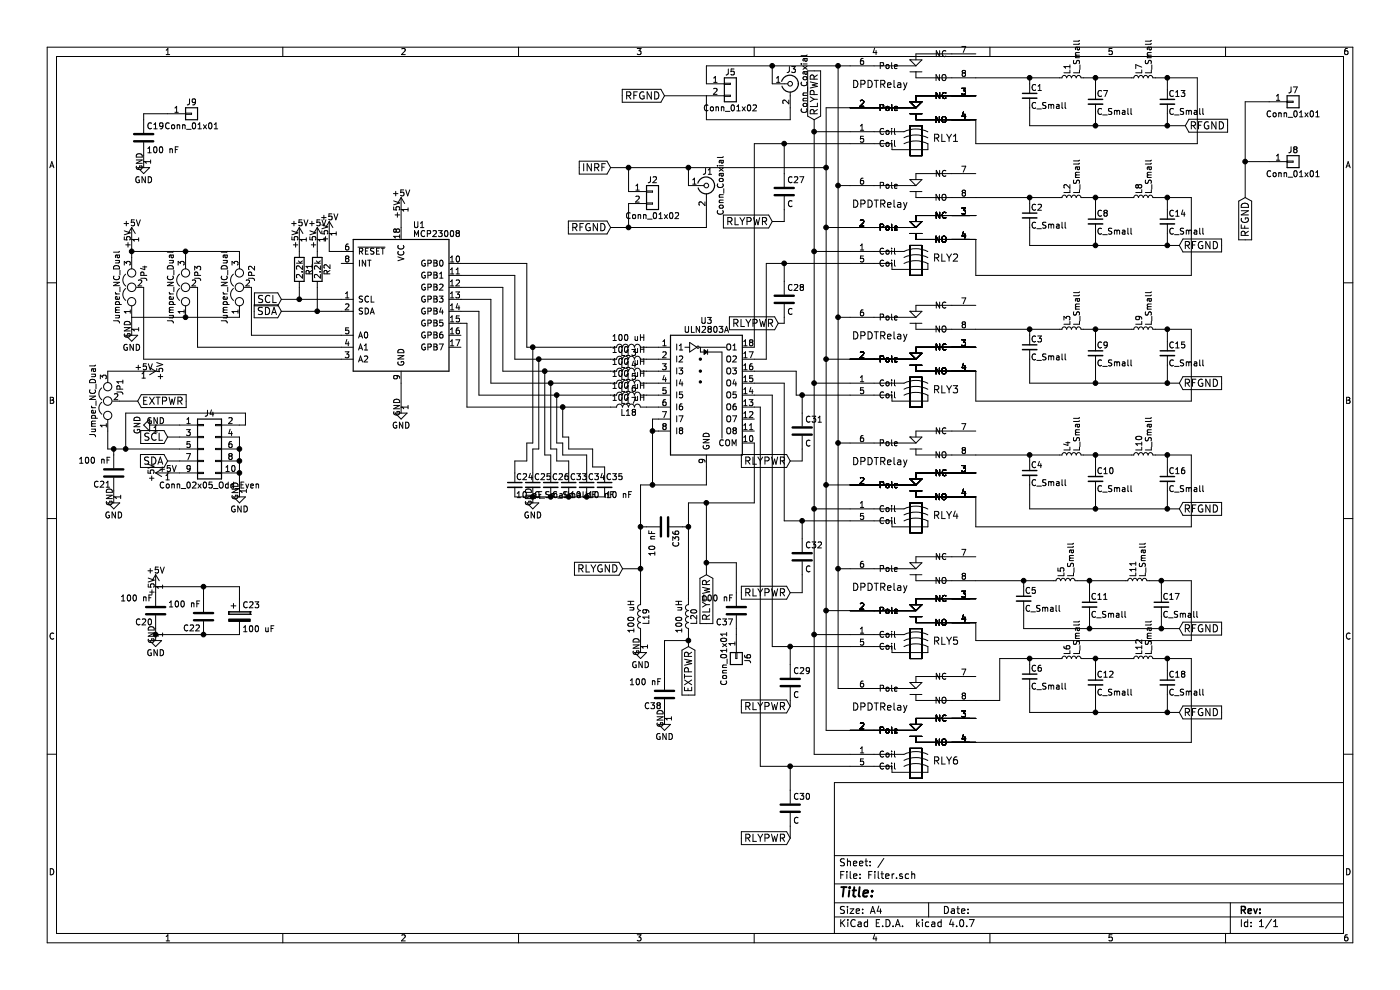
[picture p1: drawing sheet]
EESchema Schematic File Version 2
LIBS:power
LIBS:device
LIBS:switches
LIBS:relays
LIBS:motors
LIBS:transistors
LIBS:conn
LIBS:linear
LIBS:regul
LIBS:74xx
LIBS:cmos4000
LIBS:adc-dac
LIBS:memory
LIBS:xilinx
LIBS:microcontrollers
LIBS:dsp
LIBS:microchip
LIBS:analog_switches
LIBS:motorola
LIBS:texas
LIBS:intel
LIBS:audio
LIBS:interface
LIBS:digital-audio
LIBS:philips
LIBS:display
LIBS:cypress
LIBS:siliconi
LIBS:opto
LIBS:atmel
LIBS:contrib
LIBS:valves
LIBS:relay
LIBS:transformer_cnv
LIBS:Filter-cache
EELAYER 25 0
EELAYER END
$Descr A4 11693 8268
encoding utf-8
Sheet 1 1
Title ""
Date ""
Rev ""
Comp ""
Comment1 ""
Comment2 ""
Comment3 ""
Comment4 ""
$EndDescr
$Comp
L Conn_Coaxial J1
U 1 1
P 5900 1550
F 0 "J1" H 5910 1670 50  0000 C CNN
F 1 "Conn_Coaxial" V 6015 1550 50  0000 C CNN
F 2 "w_conn_rf:bnc_90_1-1337543-0" H 5900 1550 50  0001 C CNN
F 3 "" H 5900 1550 50  0001 C CNN
	1    5900 1550
	1    0    0    -1  
$EndComp
$Comp
L Conn_Coaxial J3
U 1 1
P 6600 700
F 0 "J3" H 6610 820 50  0000 C CNN
F 1 "Conn_Coaxial" V 6715 700 50  0000 C CNN
F 2 "w_conn_rf:bnc_90_1-1337543-0" H 6600 700 50  0001 C CNN
F 3 "" H 6600 700 50  0001 C CNN
	1    6600 700 
	1    0    0    -1  
$EndComp
$Comp
L Conn_01x02 J5
U 1 1
P 6100 700
F 0 "J5" H 6100 800 50  0000 C CNN
F 1 "Conn_01x02" H 6100 500 50  0000 C CNN
F 2 "Connectors_Terminal_Blocks:TerminalBlock_bornier-2_P5.08mm" H 6100 700 50  0001 C CNN
F 3 "" H 6100 700 50  0001 C CNN
	1    6100 700 
	1    0    0    -1  
$EndComp
$Comp
L Conn_01x02 J2
U 1 1
P 5450 1600
F 0 "J2" H 5450 1700 50  0000 C CNN
F 1 "Conn_01x02" H 5450 1400 50  0000 C CNN
F 2 "Connectors_Terminal_Blocks:TerminalBlock_bornier-2_P5.08mm" H 5450 1600 50  0001 C CNN
F 3 "" H 5450 1600 50  0001 C CNN
	1    5450 1600
	1    0    0    -1  
$EndComp
$Comp
L Conn_01x01 J7
U 1 1
P 10800 850
F 0 "J7" H 10800 950 50  0000 C CNN
F 1 "Conn_01x01" H 10800 750 50  0000 C CNN
F 2 "Connectors:1pin" H 10800 850 50  0001 C CNN
F 3 "" H 10800 850 50  0001 C CNN
	1    10800 850 
	1    0    0    -1  
$EndComp
$Comp
L Conn_01x01 J6
U 1 1
P 6150 5500
F 0 "J6" H 6150 5600 50  0000 C CNN
F 1 "Conn_01x01" H 6150 5400 50  0000 C CNN
F 2 "Connectors:1pin" H 6150 5500 50  0001 C CNN
F 3 "" H 6150 5500 50  0001 C CNN
	1    6150 5500
	0    1    1    0   
$EndComp
$Comp
L Conn_01x01 J8
U 1 1
P 10800 1350
F 0 "J8" H 10800 1450 50  0000 C CNN
F 1 "Conn_01x01" H 10800 1250 50  0000 C CNN
F 2 "Connectors:1pin" H 10800 1350 50  0001 C CNN
F 3 "" H 10800 1350 50  0001 C CNN
	1    10800 1350
	1    0    0    -1  
$EndComp
$Comp
L Conn_01x01 J9
U 1 1
P 1600 950
F 0 "J9" H 1600 1050 50  0000 C CNN
F 1 "Conn_01x01" H 1600 850 50  0000 C CNN
F 2 "Connectors:1pin" H 1600 950 50  0001 C CNN
F 3 "" H 1600 950 50  0001 C CNN
	1    1600 950 
	1    0    0    -1  
$EndComp
$Comp
L GND #PWR01
U 1 1
P 1200 1350
F 0 "#PWR01" H 1200 1100 50  0001 C CNN
F 1 "GND" H 1200 1200 50  0000 C CNN
F 2 "" H 1200 1350 50  0001 C CNN
F 3 "" H 1200 1350 50  0001 C CNN
	1    1200 1350
	1    0    0    -1  
$EndComp
$Comp
L C_Small C1
U 1 1
P 8600 800
F 0 "C1" H 8610 870 50  0000 L CNN
F 1 "C_Small" H 8610 720 50  0000 L CNN
F 2 "FilterD:C_Disc_SMD" H 8600 800 50  0001 C CNN
F 3 "" H 8600 800 50  0001 C CNN
	1    8600 800 
	1    0    0    -1  
$EndComp
$Comp
L L_Small L1
U 1 1
P 8950 650
F 0 "L1" H 8980 690 50  0000 L CNN
F 1 "L_Small" H 8980 610 50  0000 L CNN
F 2 "Inductors_THT:L_Toroid_Vertical_L13.0mm_W6.5mm_P5.60mm" H 8950 650 50  0001 C CNN
F 3 "" H 8950 650 50  0001 C CNN
	1    8950 650 
	0    -1   -1   0   
$EndComp
$Comp
L C_Small C7
U 1 1
P 9150 850
F 0 "C7" H 9160 920 50  0000 L CNN
F 1 "C_Small" H 9160 770 50  0000 L CNN
F 2 "FilterD:C_Disc_SMD" H 9150 850 50  0001 C CNN
F 3 "" H 9150 850 50  0001 C CNN
	1    9150 850 
	1    0    0    -1  
$EndComp
$Comp
L L_Small L7
U 1 1
P 9550 650
F 0 "L7" H 9580 690 50  0000 L CNN
F 1 "L_Small" H 9580 610 50  0000 L CNN
F 2 "Inductors_THT:L_Toroid_Vertical_L13.0mm_W6.5mm_P5.60mm" H 9550 650 50  0001 C CNN
F 3 "" H 9550 650 50  0001 C CNN
	1    9550 650 
	0    -1   -1   0   
$EndComp
$Comp
L C_Small C13
U 1 1
P 9750 850
F 0 "C13" H 9760 920 50  0000 L CNN
F 1 "C_Small" H 9760 770 50  0000 L CNN
F 2 "FilterD:C_Disc_SMD" H 9750 850 50  0001 C CNN
F 3 "" H 9750 850 50  0001 C CNN
	1    9750 850 
	1    0    0    -1  
$EndComp
$Comp
L C_Small C2
U 1 1
P 8600 1800
F 0 "C2" H 8610 1870 50  0000 L CNN
F 1 "C_Small" H 8610 1720 50  0000 L CNN
F 2 "FilterD:C_Disc_SMD" H 8600 1800 50  0001 C CNN
F 3 "" H 8600 1800 50  0001 C CNN
	1    8600 1800
	1    0    0    -1  
$EndComp
$Comp
L L_Small L2
U 1 1
P 8950 1650
F 0 "L2" H 8980 1690 50  0000 L CNN
F 1 "L_Small" H 8980 1610 50  0000 L CNN
F 2 "Inductors_THT:L_Toroid_Vertical_L13.0mm_W6.5mm_P5.60mm" H 8950 1650 50  0001 C CNN
F 3 "" H 8950 1650 50  0001 C CNN
	1    8950 1650
	0    -1   -1   0   
$EndComp
$Comp
L C_Small C8
U 1 1
P 9150 1850
F 0 "C8" H 9160 1920 50  0000 L CNN
F 1 "C_Small" H 9160 1770 50  0000 L CNN
F 2 "FilterD:C_Disc_SMD" H 9150 1850 50  0001 C CNN
F 3 "" H 9150 1850 50  0001 C CNN
	1    9150 1850
	1    0    0    -1  
$EndComp
$Comp
L L_Small L8
U 1 1
P 9550 1650
F 0 "L8" H 9580 1690 50  0000 L CNN
F 1 "L_Small" H 9580 1610 50  0000 L CNN
F 2 "Inductors_THT:L_Toroid_Vertical_L13.0mm_W6.5mm_P5.60mm" H 9550 1650 50  0001 C CNN
F 3 "" H 9550 1650 50  0001 C CNN
	1    9550 1650
	0    -1   -1   0   
$EndComp
$Comp
L C_Small C14
U 1 1
P 9750 1850
F 0 "C14" H 9760 1920 50  0000 L CNN
F 1 "C_Small" H 9760 1770 50  0000 L CNN
F 2 "FilterD:C_Disc_SMD" H 9750 1850 50  0001 C CNN
F 3 "" H 9750 1850 50  0001 C CNN
	1    9750 1850
	1    0    0    -1  
$EndComp
$Comp
L C_Small C3
U 1 1
P 8600 2900
F 0 "C3" H 8610 2970 50  0000 L CNN
F 1 "C_Small" H 8610 2820 50  0000 L CNN
F 2 "FilterD:C_Disc_SMD" H 8600 2900 50  0001 C CNN
F 3 "" H 8600 2900 50  0001 C CNN
	1    8600 2900
	1    0    0    -1  
$EndComp
$Comp
L L_Small L3
U 1 1
P 8950 2750
F 0 "L3" H 8980 2790 50  0000 L CNN
F 1 "L_Small" H 8980 2710 50  0000 L CNN
F 2 "Inductors_THT:L_Toroid_Vertical_L13.0mm_W6.5mm_P5.60mm" H 8950 2750 50  0001 C CNN
F 3 "" H 8950 2750 50  0001 C CNN
	1    8950 2750
	0    -1   -1   0   
$EndComp
$Comp
L C_Small C9
U 1 1
P 9150 2950
F 0 "C9" H 9160 3020 50  0000 L CNN
F 1 "C_Small" H 9160 2870 50  0000 L CNN
F 2 "FilterD:C_Disc_SMD" H 9150 2950 50  0001 C CNN
F 3 "" H 9150 2950 50  0001 C CNN
	1    9150 2950
	1    0    0    -1  
$EndComp
$Comp
L L_Small L9
U 1 1
P 9550 2750
F 0 "L9" H 9580 2790 50  0000 L CNN
F 1 "L_Small" H 9580 2710 50  0000 L CNN
F 2 "Inductors_THT:L_Toroid_Vertical_L13.0mm_W6.5mm_P5.60mm" H 9550 2750 50  0001 C CNN
F 3 "" H 9550 2750 50  0001 C CNN
	1    9550 2750
	0    -1   -1   0   
$EndComp
$Comp
L C_Small C15
U 1 1
P 9750 2950
F 0 "C15" H 9760 3020 50  0000 L CNN
F 1 "C_Small" H 9760 2870 50  0000 L CNN
F 2 "FilterD:C_Disc_SMD" H 9750 2950 50  0001 C CNN
F 3 "" H 9750 2950 50  0001 C CNN
	1    9750 2950
	1    0    0    -1  
$EndComp
$Comp
L C_Small C4
U 1 1
P 8600 3950
F 0 "C4" H 8610 4020 50  0000 L CNN
F 1 "C_Small" H 8610 3870 50  0000 L CNN
F 2 "FilterD:C_Disc_SMD" H 8600 3950 50  0001 C CNN
F 3 "" H 8600 3950 50  0001 C CNN
	1    8600 3950
	1    0    0    -1  
$EndComp
$Comp
L L_Small L4
U 1 1
P 8950 3800
F 0 "L4" H 8980 3840 50  0000 L CNN
F 1 "L_Small" H 8980 3760 50  0000 L CNN
F 2 "Inductors_THT:L_Toroid_Vertical_L13.0mm_W6.5mm_P5.60mm" H 8950 3800 50  0001 C CNN
F 3 "" H 8950 3800 50  0001 C CNN
	1    8950 3800
	0    -1   -1   0   
$EndComp
$Comp
L C_Small C10
U 1 1
P 9150 4000
F 0 "C10" H 9160 4070 50  0000 L CNN
F 1 "C_Small" H 9160 3920 50  0000 L CNN
F 2 "FilterD:C_Disc_SMD" H 9150 4000 50  0001 C CNN
F 3 "" H 9150 4000 50  0001 C CNN
	1    9150 4000
	1    0    0    -1  
$EndComp
$Comp
L L_Small L10
U 1 1
P 9550 3800
F 0 "L10" H 9580 3840 50  0000 L CNN
F 1 "L_Small" H 9580 3760 50  0000 L CNN
F 2 "Inductors_THT:L_Toroid_Vertical_L13.0mm_W6.5mm_P5.60mm" H 9550 3800 50  0001 C CNN
F 3 "" H 9550 3800 50  0001 C CNN
	1    9550 3800
	0    -1   -1   0   
$EndComp
$Comp
L C_Small C16
U 1 1
P 9750 4000
F 0 "C16" H 9760 4070 50  0000 L CNN
F 1 "C_Small" H 9760 3920 50  0000 L CNN
F 2 "FilterD:C_Disc_SMD" H 9750 4000 50  0001 C CNN
F 3 "" H 9750 4000 50  0001 C CNN
	1    9750 4000
	1    0    0    -1  
$EndComp
$Comp
L C_Small C5
U 1 1
P 8550 5000
F 0 "C5" H 8560 5070 50  0000 L CNN
F 1 "C_Small" H 8560 4920 50  0000 L CNN
F 2 "FilterD:C_Disc_SMD" H 8550 5000 50  0001 C CNN
F 3 "" H 8550 5000 50  0001 C CNN
	1    8550 5000
	1    0    0    -1  
$EndComp
$Comp
L L_Small L5
U 1 1
P 8900 4850
F 0 "L5" H 8930 4890 50  0000 L CNN
F 1 "L_Small" H 8930 4810 50  0000 L CNN
F 2 "Inductors_THT:L_Toroid_Vertical_L13.0mm_W6.5mm_P5.60mm" H 8900 4850 50  0001 C CNN
F 3 "" H 8900 4850 50  0001 C CNN
	1    8900 4850
	0    -1   -1   0   
$EndComp
$Comp
L C_Small C11
U 1 1
P 9100 5050
F 0 "C11" H 9110 5120 50  0000 L CNN
F 1 "C_Small" H 9110 4970 50  0000 L CNN
F 2 "FilterD:C_Disc_SMD" H 9100 5050 50  0001 C CNN
F 3 "" H 9100 5050 50  0001 C CNN
	1    9100 5050
	1    0    0    -1  
$EndComp
$Comp
L L_Small L11
U 1 1
P 9500 4850
F 0 "L11" H 9530 4890 50  0000 L CNN
F 1 "L_Small" H 9530 4810 50  0000 L CNN
F 2 "Inductors_THT:L_Toroid_Vertical_L13.0mm_W6.5mm_P5.60mm" H 9500 4850 50  0001 C CNN
F 3 "" H 9500 4850 50  0001 C CNN
	1    9500 4850
	0    -1   -1   0   
$EndComp
$Comp
L C_Small C17
U 1 1
P 9700 5050
F 0 "C17" H 9710 5120 50  0000 L CNN
F 1 "C_Small" H 9710 4970 50  0000 L CNN
F 2 "FilterD:C_Disc_SMD" H 9700 5050 50  0001 C CNN
F 3 "" H 9700 5050 50  0001 C CNN
	1    9700 5050
	1    0    0    -1  
$EndComp
$Comp
L C_Small C6
U 1 1
P 8600 5650
F 0 "C6" H 8610 5720 50  0000 L CNN
F 1 "C_Small" H 8610 5570 50  0000 L CNN
F 2 "FilterD:C_Disc_SMD" H 8600 5650 50  0001 C CNN
F 3 "" H 8600 5650 50  0001 C CNN
	1    8600 5650
	1    0    0    -1  
$EndComp
$Comp
L L_Small L6
U 1 1
P 8950 5500
F 0 "L6" H 8980 5540 50  0000 L CNN
F 1 "L_Small" H 8980 5460 50  0000 L CNN
F 2 "Inductors_THT:L_Toroid_Vertical_L13.0mm_W6.5mm_P5.60mm" H 8950 5500 50  0001 C CNN
F 3 "" H 8950 5500 50  0001 C CNN
	1    8950 5500
	0    -1   -1   0   
$EndComp
$Comp
L C_Small C12
U 1 1
P 9150 5700
F 0 "C12" H 9160 5770 50  0000 L CNN
F 1 "C_Small" H 9160 5620 50  0000 L CNN
F 2 "FilterD:C_Disc_SMD" H 9150 5700 50  0001 C CNN
F 3 "" H 9150 5700 50  0001 C CNN
	1    9150 5700
	1    0    0    -1  
$EndComp
$Comp
L L_Small L12
U 1 1
P 9550 5500
F 0 "L12" H 9580 5540 50  0000 L CNN
F 1 "L_Small" H 9580 5460 50  0000 L CNN
F 2 "Inductors_THT:L_Toroid_Vertical_L13.0mm_W6.5mm_P5.60mm" H 9550 5500 50  0001 C CNN
F 3 "" H 9550 5500 50  0001 C CNN
	1    9550 5500
	0    -1   -1   0   
$EndComp
$Comp
L C_Small C18
U 1 1
P 9750 5700
F 0 "C18" H 9760 5770 50  0000 L CNN
F 1 "C_Small" H 9760 5620 50  0000 L CNN
F 2 "FilterD:C_Disc_SMD" H 9750 5700 50  0001 C CNN
F 3 "" H 9750 5700 50  0001 C CNN
	1    9750 5700
	1    0    0    -1  
$EndComp
$Comp
L DPDTRelay RLY1
U 1 1
P 7650 1000
F 0 "RLY1" H 7900 850 60  0000 C CNN
F 1 "DPDTRelay" H 7350 1300 60  0000 C CNN
F 2 "FilterD:G2VRelay" H 7650 1000 60  0001 C CNN
F 3 "" H 7650 1000 60  0001 C CNN
	1    7650 1000
	1    0    0    -1  
$EndComp
Text GLabel 5100 1400 0    60   Input ~ 0
INRF
$Comp
L ULN2803A U3
U 1 1
P 5900 3200
F 0 "U3" H 5900 3725 50  0000 C CNN
F 1 "ULN2803A" H 5900 3650 50  0000 C CNN
F 2 "Housings_DIP:DIP-18_W7.62mm_Socket" H 5950 2550 50  0001 L CNN
F 3 "" H 6000 3100 50  0001 C CNN
	1    5900 3200
	1    0    0    -1  
$EndComp
$Comp
L C C27
U 1 1
P 6550 1600
F 0 "C27" H 6575 1700 50  0000 L CNN
F 1 "C" H 6575 1500 50  0000 L CNN
F 2 "Capacitors_THT:C_Disc_D5.0mm_W2.5mm_P2.50mm" H 6588 1450 50  0001 C CNN
F 3 "" H 6550 1600 50  0001 C CNN
	1    6550 1600
	1    0    0    -1  
$EndComp
$Comp
L C C28
U 1 1
P 6550 2500
F 0 "C28" H 6575 2600 50  0000 L CNN
F 1 "C" H 6575 2400 50  0000 L CNN
F 2 "Capacitors_THT:C_Disc_D5.0mm_W2.5mm_P2.50mm" H 6588 2350 50  0001 C CNN
F 3 "" H 6550 2500 50  0001 C CNN
	1    6550 2500
	1    0    0    -1  
$EndComp
$Comp
L C C31
U 1 1
P 6700 3600
F 0 "C31" H 6725 3700 50  0000 L CNN
F 1 "C" H 6725 3500 50  0000 L CNN
F 2 "Capacitors_THT:C_Disc_D5.0mm_W2.5mm_P2.50mm" H 6738 3450 50  0001 C CNN
F 3 "" H 6700 3600 50  0001 C CNN
	1    6700 3600
	1    0    0    -1  
$EndComp
$Comp
L C C32
U 1 1
P 6700 4650
F 0 "C32" H 6725 4750 50  0000 L CNN
F 1 "C" H 6725 4550 50  0000 L CNN
F 2 "Capacitors_THT:C_Disc_D5.0mm_W2.5mm_P2.50mm" H 6738 4500 50  0001 C CNN
F 3 "" H 6700 4650 50  0001 C CNN
	1    6700 4650
	1    0    0    -1  
$EndComp
$Comp
L C C29
U 1 1
P 6600 5700
F 0 "C29" H 6625 5800 50  0000 L CNN
F 1 "C" H 6625 5600 50  0000 L CNN
F 2 "Capacitors_THT:C_Disc_D5.0mm_W2.5mm_P2.50mm" H 6638 5550 50  0001 C CNN
F 3 "" H 6600 5700 50  0001 C CNN
	1    6600 5700
	1    0    0    -1  
$EndComp
$Comp
L C C30
U 1 1
P 6600 6750
F 0 "C30" H 6625 6850 50  0000 L CNN
F 1 "C" H 6625 6650 50  0000 L CNN
F 2 "Capacitors_THT:C_Disc_D5.0mm_W2.5mm_P2.50mm" H 6638 6600 50  0001 C CNN
F 3 "" H 6600 6750 50  0001 C CNN
	1    6600 6750
	1    0    0    -1  
$EndComp
$Comp
L DPDTRelay RLY6
U 1 1
P 7650 6200
F 0 "RLY6" H 7900 6050 60  0000 C CNN
F 1 "DPDTRelay" H 7350 6500 60  0000 C CNN
F 2 "FilterD:G2VRelay" H 7650 6200 60  0001 C CNN
F 3 "" H 7650 6200 60  0001 C CNN
	1    7650 6200
	1    0    0    -1  
$EndComp
$Comp
L DPDTRelay RLY5
U 1 1
P 7650 5200
F 0 "RLY5" H 7900 5050 60  0000 C CNN
F 1 "DPDTRelay" H 7350 5500 60  0000 C CNN
F 2 "FilterD:G2VRelay" H 7650 5200 60  0001 C CNN
F 3 "" H 7650 5200 60  0001 C CNN
	1    7650 5200
	1    0    0    -1  
$EndComp
$Comp
L DPDTRelay RLY4
U 1 1
P 7650 4150
F 0 "RLY4" H 7900 4000 60  0000 C CNN
F 1 "DPDTRelay" H 7350 4450 60  0000 C CNN
F 2 "FilterD:G2VRelay" H 7650 4150 60  0001 C CNN
F 3 "" H 7650 4150 60  0001 C CNN
	1    7650 4150
	1    0    0    -1  
$EndComp
$Comp
L DPDTRelay RLY3
U 1 1
P 7650 3100
F 0 "RLY3" H 7900 2950 60  0000 C CNN
F 1 "DPDTRelay" H 7350 3400 60  0000 C CNN
F 2 "FilterD:G2VRelay" H 7650 3100 60  0001 C CNN
F 3 "" H 7650 3100 60  0001 C CNN
	1    7650 3100
	1    0    0    -1  
$EndComp
$Comp
L DPDTRelay RLY2
U 1 1
P 7650 2000
F 0 "RLY2" H 7900 1850 60  0000 C CNN
F 1 "DPDTRelay" H 7350 2300 60  0000 C CNN
F 2 "FilterD:G2VRelay" H 7650 2000 60  0001 C CNN
F 3 "" H 7650 2000 60  0001 C CNN
	1    7650 2000
	1    0    0    -1  
$EndComp
$Comp
L +5V #PWR02
U 1 1
P 3350 1750
F 0 "#PWR02" H 3350 1600 50  0001 C CNN
F 1 "+5V" H 3350 1890 50  0000 C CNN
F 2 "" H 3350 1750 50  0001 C CNN
F 3 "" H 3350 1750 50  0001 C CNN
	1    3350 1750
	1    0    0    -1  
$EndComp
$Comp
L MCP23008 U1
U 1 1
P 3350 2500
F 0 "U1" H 3250 3125 50  0000 R CNN
F 1 "MCP23008" H 3250 3050 50  0000 R CNN
F 2 "Housings_DIP:DIP-18_W7.62mm_Socket" H 3400 1850 50  0001 L CNN
F 3 "" H 3600 3100 50  0001 C CNN
	1    3350 2500
	-1   0    0    -1  
$EndComp
$Comp
L Jumper_NC_Dual JP2
U 1 1
P 2000 2400
F 0 "JP2" H 2050 2300 50  0000 L CNN
F 1 "Jumper_NC_Dual" H 2000 2500 50  0000 C BNN
F 2 "Pin_Headers:Pin_Header_Straight_1x03_Pitch2.54mm" H 2000 2400 50  0001 C CNN
F 3 "" H 2000 2400 50  0001 C CNN
	1    2000 2400
	0    -1   -1   0   
$EndComp
$Comp
L Jumper_NC_Dual JP3
U 1 1
P 1550 2400
F 0 "JP3" H 1600 2300 50  0000 L CNN
F 1 "Jumper_NC_Dual" H 1550 2500 50  0000 C BNN
F 2 "Pin_Headers:Pin_Header_Straight_1x03_Pitch2.54mm" H 1550 2400 50  0001 C CNN
F 3 "" H 1550 2400 50  0001 C CNN
	1    1550 2400
	0    -1   -1   0   
$EndComp
$Comp
L Jumper_NC_Dual JP4
U 1 1
P 1100 2400
F 0 "JP4" H 1150 2300 50  0000 L CNN
F 1 "Jumper_NC_Dual" H 1100 2500 50  0000 C BNN
F 2 "Pin_Headers:Pin_Header_Straight_1x03_Pitch2.54mm" H 1100 2400 50  0001 C CNN
F 3 "" H 1100 2400 50  0001 C CNN
	1    1100 2400
	0    -1   -1   0   
$EndComp
$Comp
L GND #PWR03
U 1 1
P 1100 2750
F 0 "#PWR03" H 1100 2500 50  0001 C CNN
F 1 "GND" H 1100 2600 50  0000 C CNN
F 2 "" H 1100 2750 50  0001 C CNN
F 3 "" H 1100 2750 50  0001 C CNN
	1    1100 2750
	1    0    0    -1  
$EndComp
$Comp
L +5V #PWR04
U 1 1
P 1100 2000
F 0 "#PWR04" H 1100 1850 50  0001 C CNN
F 1 "+5V" H 1100 2140 50  0000 C CNN
F 2 "" H 1100 2000 50  0001 C CNN
F 3 "" H 1100 2000 50  0001 C CNN
	1    1100 2000
	1    0    0    -1  
$EndComp
$Comp
L +5V #PWR05
U 1 1
P 2750 1950
F 0 "#PWR05" H 2750 1800 50  0001 C CNN
F 1 "+5V" H 2750 2090 50  0000 C CNN
F 2 "" H 2750 1950 50  0001 C CNN
F 3 "" H 2750 1950 50  0001 C CNN
	1    2750 1950
	1    0    0    -1  
$EndComp
$Comp
L R R2
U 1 1
P 2650 2250
F 0 "R2" V 2730 2250 50  0000 C CNN
F 1 "2.2k" V 2650 2250 50  0000 C CNN
F 2 "Resistors_THT:R_Axial_DIN0207_L6.3mm_D2.5mm_P7.62mm_Horizontal" V 2580 2250 50  0001 C CNN
F 3 "" H 2650 2250 50  0001 C CNN
	1    2650 2250
	1    0    0    -1  
$EndComp
$Comp
L +5V #PWR06
U 1 1
P 2650 2000
F 0 "#PWR06" H 2650 1850 50  0001 C CNN
F 1 "+5V" H 2650 2140 50  0000 C CNN
F 2 "" H 2650 2000 50  0001 C CNN
F 3 "" H 2650 2000 50  0001 C CNN
	1    2650 2000
	1    0    0    -1  
$EndComp
$Comp
L +5V #PWR07
U 1 1
P 1300 4900
F 0 "#PWR07" H 1300 4750 50  0001 C CNN
F 1 "+5V" H 1300 5040 50  0000 C CNN
F 2 "" H 1300 4900 50  0001 C CNN
F 3 "" H 1300 4900 50  0001 C CNN
	1    1300 4900
	1    0    0    -1  
$EndComp
$Comp
L C C22
U 1 1
P 1700 5150
F 0 "C22" H 1725 5250 50  0000 L CNN
F 1 "100 nF" H 1725 5050 50  0000 L CNN
F 2 "Capacitors_THT:C_Disc_D5.0mm_W2.5mm_P2.50mm" H 1738 5000 50  0001 C CNN
F 3 "" H 1700 5150 50  0001 C CNN
	1    1700 5150
	-1   0    0    1   
$EndComp
$Comp
L CP C23
U 1 1
P 2000 5150
F 0 "C23" H 2025 5250 50  0000 L CNN
F 1 "100 uF" H 2025 5050 50  0000 L CNN
F 2 "Capacitors_THT:CP_Radial_D6.3mm_P2.50mm" H 2038 5000 50  0001 C CNN
F 3 "" H 2000 5150 50  0001 C CNN
	1    2000 5150
	1    0    0    -1  
$EndComp
$Comp
L R R1
U 1 1
P 2500 2250
F 0 "R1" V 2580 2250 50  0000 C CNN
F 1 "2.2k" V 2500 2250 50  0000 C CNN
F 2 "Resistors_THT:R_Axial_DIN0207_L6.3mm_D2.5mm_P7.62mm_Horizontal" V 2430 2250 50  0001 C CNN
F 3 "" H 2500 2250 50  0001 C CNN
	1    2500 2250
	1    0    0    -1  
$EndComp
$Comp
L +5V #PWR08
U 1 1
P 2500 2000
F 0 "#PWR08" H 2500 1850 50  0001 C CNN
F 1 "+5V" H 2500 2140 50  0000 C CNN
F 2 "" H 2500 2000 50  0001 C CNN
F 3 "" H 2500 2000 50  0001 C CNN
	1    2500 2000
	1    0    0    -1  
$EndComp
$Comp
L C C20
U 1 1
P 1300 5100
F 0 "C20" H 1325 5200 50  0000 L CNN
F 1 "100 nF" H 1325 5000 50  0000 L CNN
F 2 "Capacitors_THT:C_Disc_D5.0mm_W2.5mm_P2.50mm" H 1338 4950 50  0001 C CNN
F 3 "" H 1300 5100 50  0001 C CNN
	1    1300 5100
	-1   0    0    1   
$EndComp
Text GLabel 5200 4750 0    60   Input ~ 0
RLYGND
$Comp
L L L19
U 1 1
P 5350 5150
F 0 "L19" V 5300 5150 50  0000 C CNN
F 1 "100 uH" V 5425 5150 50  0000 C CNN
F 2 "Inductors_THT:L_Axial_L5.3mm_D2.2mm_P7.62mm_Horizontal_Vishay_IM-1" H 5350 5150 50  0001 C CNN
F 3 "" H 5350 5150 50  0001 C CNN
	1    5350 5150
	-1   0    0    1   
$EndComp
$Comp
L GND #PWR09
U 1 1
P 5350 5400
F 0 "#PWR09" H 5350 5150 50  0001 C CNN
F 1 "GND" H 5350 5250 50  0000 C CNN
F 2 "" H 5350 5400 50  0001 C CNN
F 3 "" H 5350 5400 50  0001 C CNN
	1    5350 5400
	1    0    0    -1  
$EndComp
$Comp
L L L20
U 1 1
P 5750 5150
F 0 "L20" V 5700 5150 50  0000 C CNN
F 1 "100 uH" V 5825 5150 50  0000 C CNN
F 2 "Inductors_THT:L_Axial_L5.3mm_D2.2mm_P7.62mm_Horizontal_Vishay_IM-1" H 5750 5150 50  0001 C CNN
F 3 "" H 5750 5150 50  0001 C CNN
	1    5750 5150
	-1   0    0    1   
$EndComp
$Comp
L GND #PWR010
U 1 1
P 3350 3400
F 0 "#PWR010" H 3350 3150 50  0001 C CNN
F 1 "GND" H 3350 3250 50  0000 C CNN
F 2 "" H 3350 3400 50  0001 C CNN
F 3 "" H 3350 3400 50  0001 C CNN
	1    3350 3400
	1    0    0    -1  
$EndComp
$Comp
L L L13
U 1 1
P 5250 2900
F 0 "L13" V 5200 2900 50  0000 C CNN
F 1 "100 uH" V 5325 2900 50  0000 C CNN
F 2 "Inductors_THT:L_Axial_L5.3mm_D2.2mm_P7.62mm_Horizontal_Vishay_IM-1" H 5250 2900 50  0001 C CNN
F 3 "" H 5250 2900 50  0001 C CNN
	1    5250 2900
	0    -1   -1   0   
$EndComp
$Comp
L L L14
U 1 1
P 5250 3000
F 0 "L14" V 5200 3000 50  0000 C CNN
F 1 "100 uH" V 5325 3000 50  0000 C CNN
F 2 "Inductors_THT:L_Axial_L5.3mm_D2.2mm_P7.62mm_Horizontal_Vishay_IM-1" H 5250 3000 50  0001 C CNN
F 3 "" H 5250 3000 50  0001 C CNN
	1    5250 3000
	0    -1   -1   0   
$EndComp
$Comp
L L L15
U 1 1
P 5250 3100
F 0 "L15" V 5200 3100 50  0000 C CNN
F 1 "100 uH" V 5325 3100 50  0000 C CNN
F 2 "Inductors_THT:L_Axial_L5.3mm_D2.2mm_P7.62mm_Horizontal_Vishay_IM-1" H 5250 3100 50  0001 C CNN
F 3 "" H 5250 3100 50  0001 C CNN
	1    5250 3100
	0    -1   -1   0   
$EndComp
$Comp
L L L16
U 1 1
P 5250 3200
F 0 "L16" V 5200 3200 50  0000 C CNN
F 1 "100 uH" V 5325 3200 50  0000 C CNN
F 2 "Inductors_THT:L_Axial_L5.3mm_D2.2mm_P7.62mm_Horizontal_Vishay_IM-1" H 5250 3200 50  0001 C CNN
F 3 "" H 5250 3200 50  0001 C CNN
	1    5250 3200
	0    -1   -1   0   
$EndComp
$Comp
L L L17
U 1 1
P 5250 3300
F 0 "L17" V 5200 3300 50  0000 C CNN
F 1 "100 uH" V 5325 3300 50  0000 C CNN
F 2 "Inductors_THT:L_Axial_L5.3mm_D2.2mm_P7.62mm_Horizontal_Vishay_IM-1" H 5250 3300 50  0001 C CNN
F 3 "" H 5250 3300 50  0001 C CNN
	1    5250 3300
	0    -1   -1   0   
$EndComp
$Comp
L L L18
U 1 1
P 5250 3400
F 0 "L18" V 5200 3400 50  0000 C CNN
F 1 "100 uH" V 5325 3400 50  0000 C CNN
F 2 "Inductors_THT:L_Axial_L5.3mm_D2.2mm_P7.62mm_Horizontal_Vishay_IM-1" H 5250 3400 50  0001 C CNN
F 3 "" H 5250 3400 50  0001 C CNN
	1    5250 3400
	0    -1   -1   0   
$EndComp
$Comp
L C_Small C25
U 1 1
P 4450 4050
F 0 "C25" H 4460 4120 50  0000 L CNN
F 1 "C_Small" H 4460 3970 50  0000 L CNN
F 2 "Capacitors_THT:C_Disc_D5.0mm_W2.5mm_P2.50mm" H 4450 4050 50  0001 C CNN
F 3 "" H 4450 4050 50  0001 C CNN
	1    4450 4050
	1    0    0    -1  
$EndComp
$Comp
L C_Small C26
U 1 1
P 4600 4050
F 0 "C26" H 4610 4120 50  0000 L CNN
F 1 "C_Small" H 4610 3970 50  0000 L CNN
F 2 "Capacitors_THT:C_Disc_D5.0mm_W2.5mm_P2.50mm" H 4600 4050 50  0001 C CNN
F 3 "" H 4600 4050 50  0001 C CNN
	1    4600 4050
	1    0    0    -1  
$EndComp
$Comp
L C_Small C33
U 1 1
P 4750 4050
F 0 "C33" H 4760 4120 50  0000 L CNN
F 1 "10 nF" H 4760 3970 50  0000 L CNN
F 2 "Capacitors_THT:C_Disc_D5.0mm_W2.5mm_P2.50mm" H 4750 4050 50  0001 C CNN
F 3 "" H 4750 4050 50  0001 C CNN
	1    4750 4050
	1    0    0    -1  
$EndComp
$Comp
L C_Small C34
U 1 1
P 4900 4050
F 0 "C34" H 4910 4120 50  0000 L CNN
F 1 "10 nF" H 4910 3970 50  0000 L CNN
F 2 "Capacitors_THT:C_Disc_D5.0mm_W2.5mm_P2.50mm" H 4900 4050 50  0001 C CNN
F 3 "" H 4900 4050 50  0001 C CNN
	1    4900 4050
	1    0    0    -1  
$EndComp
$Comp
L C_Small C35
U 1 1
P 5050 4050
F 0 "C35" H 5060 4120 50  0000 L CNN
F 1 "10 nF" H 5060 3970 50  0000 L CNN
F 2 "Capacitors_THT:C_Disc_D5.0mm_W2.5mm_P2.50mm" H 5050 4050 50  0001 C CNN
F 3 "" H 5050 4050 50  0001 C CNN
	1    5050 4050
	1    0    0    -1  
$EndComp
$Comp
L C_Small C24
U 1 1
P 4300 4050
F 0 "C24" H 4310 4120 50  0000 L CNN
F 1 "10 nF" H 4310 3970 50  0000 L CNN
F 2 "Capacitors_THT:C_Disc_D5.0mm_W2.5mm_P2.50mm" H 4300 4050 50  0001 C CNN
F 3 "" H 4300 4050 50  0001 C CNN
	1    4300 4050
	1    0    0    -1  
$EndComp
$Comp
L GND #PWR011
U 1 1
P 1300 5300
F 0 "#PWR011" H 1300 5050 50  0001 C CNN
F 1 "GND" H 1300 5150 50  0000 C CNN
F 2 "" H 1300 5300 50  0001 C CNN
F 3 "" H 1300 5300 50  0001 C CNN
	1    1300 5300
	1    0    0    -1  
$EndComp
Text GLabel 5900 4800 3    60   Input ~ 0
RLYPWR
$Comp
L C C36
U 1 1
P 5550 4400
F 0 "C36" H 5575 4500 50  0000 L CNN
F 1 "10 nF" H 5575 4300 50  0000 L CNN
F 2 "Capacitors_THT:C_Disc_D5.0mm_W2.5mm_P5.00mm" H 5588 4250 50  0001 C CNN
F 3 "" H 5550 4400 50  0001 C CNN
	1    5550 4400
	0    1    1    0   
$EndComp
Text GLabel 2350 2600 0    60   Input ~ 0
SDA
Text GLabel 2350 2500 0    60   Input ~ 0
SCL
$Comp
L Conn_02x05_Odd_Even J4
U 1 1
P 1700 3750
F 0 "J4" H 1750 4050 50  0000 C CNN
F 1 "Conn_02x05_Odd_Even" H 1750 3450 50  0000 C CNN
F 2 "Pin_Headers:Pin_Header_Straight_2x05_Pitch2.54mm" H 1700 3750 50  0001 C CNN
F 3 "" H 1700 3750 50  0001 C CNN
	1    1700 3750
	1    0    0    -1  
$EndComp
$Comp
L +5V #PWR012
U 1 1
P 1400 3950
F 0 "#PWR012" H 1400 3800 50  0001 C CNN
F 1 "+5V" H 1400 4090 50  0000 C CNN
F 2 "" H 1400 3950 50  0001 C CNN
F 3 "" H 1400 3950 50  0001 C CNN
	1    1400 3950
	0    -1   -1   0   
$EndComp
Text GLabel 1400 3850 0    60   Input ~ 0
SDA
Text GLabel 1400 3650 0    60   Input ~ 0
SCL
$Comp
L C C21
U 1 1
P 950 3950
F 0 "C21" H 975 4050 50  0000 L CNN
F 1 "100 nF" H 975 3850 50  0000 L CNN
F 2 "Capacitors_THT:C_Disc_D5.0mm_W2.5mm_P2.50mm" H 988 3800 50  0001 C CNN
F 3 "" H 950 3950 50  0001 C CNN
	1    950  3950
	-1   0    0    1   
$EndComp
$Comp
L GND #PWR013
U 1 1
P 950 4150
F 0 "#PWR013" H 950 3900 50  0001 C CNN
F 1 "GND" H 950 4000 50  0000 C CNN
F 2 "" H 950 4150 50  0001 C CNN
F 3 "" H 950 4150 50  0001 C CNN
	1    950  4150
	1    0    0    -1  
$EndComp
$Comp
L GND #PWR014
U 1 1
P 1300 3550
F 0 "#PWR014" H 1300 3300 50  0001 C CNN
F 1 "GND" H 1300 3400 50  0000 C CNN
F 2 "" H 1300 3550 50  0001 C CNN
F 3 "" H 1300 3550 50  0001 C CNN
	1    1300 3550
	0    1    1    0   
$EndComp
$Comp
L Jumper_NC_Dual JP1
U 1 1
P 900 3350
F 0 "JP1" H 950 3250 50  0000 L CNN
F 1 "Jumper_NC_Dual" H 900 3450 50  0000 C BNN
F 2 "Pin_Headers:Pin_Header_Straight_1x03_Pitch2.54mm" H 900 3350 50  0001 C CNN
F 3 "" H 900 3350 50  0001 C CNN
	1    900  3350
	0    -1   -1   0   
$EndComp
Text GLabel 1150 3350 2    60   Input ~ 0
EXTPWR
$Comp
L +5V #PWR015
U 1 1
P 1200 3100
F 0 "#PWR015" H 1200 2950 50  0001 C CNN
F 1 "+5V" H 1200 3240 50  0000 C CNN
F 2 "" H 1200 3100 50  0001 C CNN
F 3 "" H 1200 3100 50  0001 C CNN
	1    1200 3100
	0    1    1    0   
$EndComp
Text GLabel 5750 5400 3    60   Input ~ 0
EXTPWR
$Comp
L C C38
U 1 1
P 5550 5800
F 0 "C38" H 5575 5900 50  0000 L CNN
F 1 "100 nF" H 5575 5700 50  0000 L CNN
F 2 "Capacitors_THT:C_Disc_D5.0mm_W2.5mm_P2.50mm" H 5588 5650 50  0001 C CNN
F 3 "" H 5550 5800 50  0001 C CNN
	1    5550 5800
	-1   0    0    1   
$EndComp
$Comp
L GND #PWR016
U 1 1
P 5550 6000
F 0 "#PWR016" H 5550 5750 50  0001 C CNN
F 1 "GND" H 5550 5850 50  0000 C CNN
F 2 "" H 5550 6000 50  0001 C CNN
F 3 "" H 5550 6000 50  0001 C CNN
	1    5550 6000
	1    0    0    -1  
$EndComp
$Comp
L GND #PWR017
U 1 1
P 2000 4100
F 0 "#PWR017" H 2000 3850 50  0001 C CNN
F 1 "GND" H 2000 3950 50  0000 C CNN
F 2 "" H 2000 4100 50  0001 C CNN
F 3 "" H 2000 4100 50  0001 C CNN
	1    2000 4100
	1    0    0    -1  
$EndComp
$Comp
L GND #PWR018
U 1 1
P 4450 4150
F 0 "#PWR018" H 4450 3900 50  0001 C CNN
F 1 "GND" H 4450 4000 50  0000 C CNN
F 2 "" H 4450 4150 50  0001 C CNN
F 3 "" H 4450 4150 50  0001 C CNN
	1    4450 4150
	1    0    0    -1  
$EndComp
Text GLabel 6600 5900 0    60   Input ~ 0
RLYPWR
Text GLabel 6600 7000 0    60   Input ~ 0
RLYPWR
Text GLabel 6600 4950 0    60   Input ~ 0
RLYPWR
Text GLabel 6600 3850 0    60   Input ~ 0
RLYPWR
Text GLabel 6500 2700 0    60   Input ~ 0
RLYPWR
Text GLabel 6450 1850 0    60   Input ~ 0
RLYPWR
$Comp
L C C19
U 1 1
P 1200 1150
F 0 "C19" H 1225 1250 50  0000 L CNN
F 1 "100 nF" H 1225 1050 50  0000 L CNN
F 2 "Capacitors_THT:C_Disc_D5.0mm_W2.5mm_P2.50mm" H 1238 1000 50  0001 C CNN
F 3 "" H 1200 1150 50  0001 C CNN
	1    1200 1150
	1    0    0    -1  
$EndComp
Text GLabel 5550 800  0    60   Input ~ 0
RFGND
Text GLabel 5100 1900 0    60   Input ~ 0
RFGND
Text GLabel 10400 1650 3    60   Input ~ 0
RFGND
Text GLabel 6800 1000 1    60   Input ~ 0
RLYPWR
Text GLabel 9900 1050 2    60   Input ~ 0
RFGND
Text GLabel 9850 2050 2    60   Input ~ 0
RFGND
Text GLabel 9850 3200 2    60   Input ~ 0
RFGND
Text GLabel 9850 4250 2    60   Input ~ 0
RFGND
Text GLabel 9850 5250 2    60   Input ~ 0
RFGND
Text GLabel 9850 5950 2    60   Input ~ 0
RFGND
Wire Wire Line
	6300 4200 6300 3700
Wire Wire Line
	5900 4050 5900 3900
Wire Wire Line
	6600 7000 6600 6900
Connection ~ 6600 6400
Wire Wire Line
	6600 6600 6600 6400
Wire Wire Line
	6600 5900 6600 5850
Connection ~ 6600 5400
Wire Wire Line
	6600 5550 6600 5400
Wire Wire Line
	6700 4950 6700 4800
Connection ~ 6700 4350
Wire Wire Line
	6700 4500 6700 4350
Wire Wire Line
	6700 3850 6700 3750
Connection ~ 6700 3300
Wire Wire Line
	6700 3450 6700 3300
Wire Wire Line
	6550 2700 6550 2650
Connection ~ 6550 2200
Wire Wire Line
	6550 2350 6550 2200
Connection ~ 6550 1200
Wire Wire Line
	6550 1450 6550 1200
Wire Wire Line
	6550 1850 6550 1750
Connection ~ 5250 1400
Wire Wire Line
	6350 3400 6300 3400
Wire Wire Line
	6350 6400 6350 3400
Wire Wire Line
	6350 6400 7100 6400
Wire Wire Line
	6450 3300 6300 3300
Wire Wire Line
	6450 5400 6450 3300
Wire Wire Line
	6450 5400 7100 5400
Wire Wire Line
	6550 3200 6300 3200
Wire Wire Line
	6550 4350 6550 3200
Wire Wire Line
	6550 4350 7100 4350
Wire Wire Line
	6650 3100 6300 3100
Wire Wire Line
	6650 3300 6650 3100
Wire Wire Line
	6650 3300 7100 3300
Wire Wire Line
	6400 2200 7100 2200
Wire Wire Line
	6400 3000 6400 2200
Wire Wire Line
	6300 3000 6400 3000
Wire Wire Line
	6300 1200 7100 1200
Wire Wire Line
	6300 2900 6300 1200
Wire Wire Line
	5550 800  5900 800 
Connection ~ 6800 2100
Wire Wire Line
	6800 2100 7100 2100
Connection ~ 6800 3200
Wire Wire Line
	6800 3200 7100 3200
Connection ~ 6800 4250
Wire Wire Line
	6800 4250 7100 4250
Connection ~ 6800 5300
Wire Wire Line
	6800 5300 7100 5300
Connection ~ 6800 1100
Wire Wire Line
	6800 6300 7100 6300
Wire Wire Line
	6800 1100 7100 1100
Wire Wire Line
	6800 1000 6800 6300
Connection ~ 6900 1900
Wire Wire Line
	6900 1900 7100 1900
Connection ~ 6900 3000
Wire Wire Line
	6900 3000 7100 3000
Connection ~ 6900 4050
Wire Wire Line
	6900 4050 7100 4050
Connection ~ 6900 5100
Wire Wire Line
	6900 5100 7100 5100
Connection ~ 6900 1400
Wire Wire Line
	6900 6100 7100 6100
Connection ~ 5750 1400
Wire Wire Line
	6900 900  6900 6100
Wire Wire Line
	7100 900  6900 900 
Wire Wire Line
	5900 1900 5900 1750
Wire Wire Line
	5100 1900 5900 1900
Wire Wire Line
	5250 1900 5250 1700
Wire Wire Line
	5750 1400 5750 1550
Wire Wire Line
	5250 1600 5250 1400
Connection ~ 7000 1550
Wire Wire Line
	7100 1550 7000 1550
Connection ~ 7000 2650
Wire Wire Line
	7000 2650 7100 2650
Connection ~ 7000 3700
Wire Wire Line
	7000 3700 7100 3700
Connection ~ 7000 4750
Wire Wire Line
	7000 4750 7100 4750
Connection ~ 7000 550 
Wire Wire Line
	7000 5750 7100 5750
Wire Wire Line
	7000 550  7000 5750
Connection ~ 6450 550 
Wire Wire Line
	6600 1000 6600 900 
Wire Wire Line
	5900 1000 6600 1000
Wire Wire Line
	5900 800  5900 1000
Wire Wire Line
	6450 550  6450 700 
Wire Wire Line
	5900 550  7100 550 
Wire Wire Line
	5900 700  5900 550 
Wire Wire Line
	9950 5500 9950 6200
Wire Wire Line
	9950 6200 8150 6200
Wire Wire Line
	8350 5850 8350 5500
Wire Wire Line
	8150 5850 8350 5850
Wire Wire Line
	9950 4850 9950 5350
Wire Wire Line
	9950 5350 8150 5350
Wire Wire Line
	8150 5350 8150 5200
Wire Wire Line
	8150 4400 8150 4150
Wire Wire Line
	9950 4400 8150 4400
Wire Wire Line
	9950 3800 9950 4400
Wire Wire Line
	8150 3350 8150 3100
Wire Wire Line
	9950 3350 8150 3350
Wire Wire Line
	9950 2750 9950 3350
Wire Wire Line
	8150 2300 8150 2000
Wire Wire Line
	9950 2300 8150 2300
Wire Wire Line
	9950 1650 9950 2300
Wire Wire Line
	10000 650  10000 1200
Wire Wire Line
	10000 1200 8150 1200
Wire Wire Line
	8150 1200 8150 1000
Wire Wire Line
	9750 5950 9750 5800
Connection ~ 9750 5500
Wire Wire Line
	9650 5500 9950 5500
Wire Wire Line
	9750 5600 9750 5500
Connection ~ 9150 5500
Wire Wire Line
	9150 5800 9150 5950
Wire Wire Line
	9150 5500 9150 5600
Wire Wire Line
	9050 5500 9450 5500
Connection ~ 8600 5500
Wire Wire Line
	8350 5500 8850 5500
Wire Wire Line
	8600 5550 8600 5500
Wire Wire Line
	8600 5750 8600 5950
Wire Wire Line
	9700 5250 9700 5150
Connection ~ 9700 4850
Wire Wire Line
	9600 4850 9950 4850
Wire Wire Line
	9700 4950 9700 4850
Connection ~ 9100 4850
Wire Wire Line
	9100 5150 9100 5250
Wire Wire Line
	9100 4850 9100 4950
Wire Wire Line
	9000 4850 9400 4850
Connection ~ 8550 4850
Wire Wire Line
	8150 4850 8800 4850
Wire Wire Line
	8550 4900 8550 4850
Wire Wire Line
	8550 5100 8550 5250
Wire Wire Line
	9750 4250 9750 4100
Connection ~ 9750 3800
Wire Wire Line
	9650 3800 9950 3800
Wire Wire Line
	9750 3900 9750 3800
Connection ~ 9150 3800
Wire Wire Line
	9150 4100 9150 4250
Wire Wire Line
	9150 3800 9150 3900
Wire Wire Line
	9050 3800 9450 3800
Connection ~ 8600 3800
Wire Wire Line
	8150 3800 8850 3800
Wire Wire Line
	8600 3850 8600 3800
Wire Wire Line
	8600 4050 8600 4250
Wire Wire Line
	9750 3200 9750 3050
Connection ~ 9750 2750
Wire Wire Line
	9650 2750 9950 2750
Wire Wire Line
	9750 2850 9750 2750
Connection ~ 9150 2750
Wire Wire Line
	9150 3050 9150 3200
Wire Wire Line
	9150 2750 9150 2850
Wire Wire Line
	9050 2750 9450 2750
Connection ~ 8600 2750
Wire Wire Line
	8150 2750 8850 2750
Wire Wire Line
	8600 2800 8600 2750
Wire Wire Line
	8600 3000 8600 3200
Wire Wire Line
	9750 2050 9750 1950
Connection ~ 9750 1650
Wire Wire Line
	9650 1650 9950 1650
Wire Wire Line
	9750 1750 9750 1650
Connection ~ 9150 1650
Wire Wire Line
	9150 1950 9150 2050
Wire Wire Line
	9150 1650 9150 1750
Wire Wire Line
	9050 1650 9450 1650
Connection ~ 8600 1650
Wire Wire Line
	8150 1650 8850 1650
Wire Wire Line
	8600 1700 8600 1650
Wire Wire Line
	8600 1900 8600 2050
Wire Wire Line
	9750 1050 9750 950 
Connection ~ 9750 650 
Wire Wire Line
	9650 650  10000 650 
Wire Wire Line
	9750 750  9750 650 
Connection ~ 9150 650 
Wire Wire Line
	9150 950  9150 1050
Wire Wire Line
	9150 650  9150 750 
Wire Wire Line
	9050 650  9450 650 
Connection ~ 8600 650 
Wire Wire Line
	8150 650  8850 650 
Wire Wire Line
	8600 700  8600 650 
Wire Wire Line
	8600 900  8600 1050
Wire Wire Line
	1200 950  1400 950 
Wire Wire Line
	10400 1350 10600 1350
Wire Wire Line
	10400 850  10600 850 
Wire Wire Line
	5500 3500 5450 3500
Wire Wire Line
	5450 3500 5450 4050
Wire Wire Line
	5450 3600 5500 3600
Connection ~ 5450 3600
Wire Wire Line
	5900 4200 5900 4800
Connection ~ 4700 3400
Wire Wire Line
	5050 3900 5050 3950
Wire Wire Line
	4950 3900 5050 3900
Wire Wire Line
	4950 3750 4950 3900
Wire Wire Line
	4750 3750 4950 3750
Wire Wire Line
	4750 3650 4750 3750
Wire Wire Line
	4700 3650 4750 3650
Wire Wire Line
	4700 3400 4700 3650
Connection ~ 4650 3300
Wire Wire Line
	4650 3700 4650 3300
Wire Wire Line
	4700 3700 4650 3700
Wire Wire Line
	4700 3800 4700 3700
Wire Wire Line
	4900 3800 4700 3800
Wire Wire Line
	4900 3950 4900 3800
Connection ~ 4600 3200
Wire Wire Line
	4600 3750 4600 3200
Wire Wire Line
	4650 3750 4600 3750
Wire Wire Line
	4650 3850 4650 3750
Wire Wire Line
	4750 3850 4650 3850
Wire Wire Line
	4750 3950 4750 3850
Connection ~ 4550 3100
Wire Wire Line
	4550 3800 4550 3100
Wire Wire Line
	4600 3800 4550 3800
Wire Wire Line
	4600 3950 4600 3800
Connection ~ 4500 3000
Wire Wire Line
	4500 3750 4500 3000
Wire Wire Line
	4450 3750 4500 3750
Wire Wire Line
	4450 3950 4450 3750
Connection ~ 4450 2900
Wire Wire Line
	4450 3700 4450 2900
Wire Wire Line
	4400 3700 4450 3700
Wire Wire Line
	4400 3850 4400 3700
Wire Wire Line
	4300 3850 4400 3850
Wire Wire Line
	4300 3950 4300 3850
Connection ~ 4900 4150
Connection ~ 4750 4150
Connection ~ 4600 4150
Connection ~ 4450 4150
Wire Wire Line
	4300 4150 5050 4150
Wire Wire Line
	3900 3400 5100 3400
Wire Wire Line
	4000 3300 5100 3300
Wire Wire Line
	4100 3200 5100 3200
Wire Wire Line
	4200 3100 5100 3100
Wire Wire Line
	4300 3000 5100 3000
Wire Wire Line
	4400 2900 5100 2900
Wire Wire Line
	5750 5300 5750 5400
Wire Wire Line
	5750 4200 5750 5000
Wire Wire Line
	5350 5300 5350 5400
Wire Wire Line
	2500 2000 2500 2100
Connection ~ 1700 5300
Connection ~ 1700 4900
Wire Wire Line
	2000 4900 2000 5000
Connection ~ 1300 5300
Wire Wire Line
	1300 4950 1300 4900
Wire Wire Line
	1300 5300 2000 5300
Wire Wire Line
	1700 4900 1700 5000
Wire Wire Line
	1300 4900 2000 4900
Wire Wire Line
	2650 2100 2650 2000
Wire Wire Line
	2100 2400 2100 2800
Wire Wire Line
	1650 2400 1650 2900
Wire Wire Line
	1200 2400 1200 3000
Connection ~ 1550 2100
Wire Wire Line
	2000 2100 2000 2150
Connection ~ 1100 2100
Wire Wire Line
	1100 2100 2000 2100
Wire Wire Line
	1550 2150 1550 2100
Wire Wire Line
	1100 2000 1100 2150
Connection ~ 1550 2650
Wire Wire Line
	1100 2650 2000 2650
Wire Wire Line
	1100 2750 1100 2650
Wire Wire Line
	5350 4050 5350 5000
Wire Wire Line
	5400 4400 5350 4400
Wire Wire Line
	5700 4400 5750 4400
Connection ~ 5750 4400
Wire Wire Line
	2000 3650 2000 4100
Connection ~ 2000 3950
Connection ~ 2000 3850
Connection ~ 2000 3750
Wire Wire Line
	2050 3550 2000 3550
Wire Wire Line
	1400 3950 1500 3950
Wire Wire Line
	1400 3850 1500 3850
Wire Wire Line
	1500 3650 1400 3650
Wire Wire Line
	950  4100 950  4150
Wire Wire Line
	950  3800 950  3750
Wire Wire Line
	900  3750 1500 3750
Wire Wire Line
	1300 3550 1500 3550
Wire Wire Line
	900  3750 900  3600
Connection ~ 950  3750
Wire Wire Line
	1000 3350 1150 3350
Wire Wire Line
	900  3100 1200 3100
Wire Wire Line
	5550 5950 5550 6000
Wire Wire Line
	5550 5650 5550 5350
Wire Wire Line
	5550 5350 5750 5350
Connection ~ 5750 5350
Wire Wire Line
	5200 4750 5350 4750
Connection ~ 5350 4750
Wire Wire Line
	1050 3750 1050 3450
Wire Wire Line
	1050 3450 2050 3450
Wire Wire Line
	2050 3450 2050 3550
Connection ~ 1050 3750
Wire Wire Line
	1300 5250 1300 5300
Wire Wire Line
	5400 2900 5500 2900
Wire Wire Line
	5400 3000 5500 3000
Wire Wire Line
	5400 3100 5500 3100
Wire Wire Line
	5400 3200 5500 3200
Wire Wire Line
	5500 3300 5400 3300
Wire Wire Line
	5400 3400 5500 3400
Wire Wire Line
	5750 4200 6300 4200
Wire Wire Line
	5350 4050 5900 4050
Connection ~ 5350 4400
Connection ~ 5450 4050
Connection ~ 5900 4200
Wire Wire Line
	6700 4950 6600 4950
Wire Wire Line
	6600 3850 6700 3850
Wire Wire Line
	6500 2700 6550 2700
Wire Wire Line
	6450 1850 6550 1850
Wire Wire Line
	5100 1400 6900 1400
Wire Wire Line
	1200 1300 1200 1350
Wire Wire Line
	1200 950  1200 1000
Connection ~ 5250 1900
Wire Wire Line
	10400 850  10400 1650
Connection ~ 10400 1350
Wire Wire Line
	8600 1050 9900 1050
Connection ~ 9150 1050
Connection ~ 9750 1050
Wire Wire Line
	8600 2050 9850 2050
Connection ~ 9150 2050
Connection ~ 9750 2050
Wire Wire Line
	8600 3200 9850 3200
Connection ~ 9150 3200
Connection ~ 9750 3200
Wire Wire Line
	8600 4250 9850 4250
Connection ~ 9150 4250
Connection ~ 9750 4250
Wire Wire Line
	8550 5250 9850 5250
Connection ~ 9700 5250
Connection ~ 9100 5250
Wire Wire Line
	8600 5950 9850 5950
Connection ~ 9150 5950
Connection ~ 9750 5950
Wire Wire Line
	1200 3000 2850 3000
Wire Wire Line
	1650 2900 2850 2900
Wire Wire Line
	2100 2800 2850 2800
Wire Wire Line
	2350 2600 2850 2600
Wire Wire Line
	2350 2500 2850 2500
Wire Wire Line
	2750 1950 2750 2100
Wire Wire Line
	2750 2100 2850 2100
Wire Wire Line
	2500 2400 2500 2500
Connection ~ 2500 2500
Wire Wire Line
	2650 2400 2650 2600
Connection ~ 2650 2600
Wire Wire Line
	3350 3400 3350 3200
Wire Wire Line
	3350 1750 3350 1900
Wire Wire Line
	4400 2900 4400 2200
Wire Wire Line
	4400 2200 3850 2200
Wire Wire Line
	3850 2300 4300 2300
Wire Wire Line
	4300 2300 4300 3000
Wire Wire Line
	3850 2400 4200 2400
Wire Wire Line
	4200 2400 4200 3100
Wire Wire Line
	3850 2500 4100 2500
Wire Wire Line
	4100 2500 4100 3200
Wire Wire Line
	3850 2600 4000 2600
Wire Wire Line
	4000 2600 4000 3300
Wire Wire Line
	3850 2700 3900 2700
Wire Wire Line
	3900 2700 3900 3400
$Comp
L C C37
U 1 1
P 6150 5100
F 0 "C37" H 6175 5200 50  0000 L CNN
F 1 "100 nF" H 6175 5000 50  0000 L CNN
F 2 "Capacitors_THT:C_Disc_D5.0mm_W2.5mm_P2.50mm" H 6188 4950 50  0001 C CNN
F 3 "" H 6150 5100 50  0001 C CNN
	1    6150 5100
	-1   0    0    1   
$EndComp
Wire Wire Line
	6150 4700 6150 4950
Wire Wire Line
	6150 4700 5900 4700
Connection ~ 5900 4700
Wire Wire Line
	6150 5300 6150 5250
$EndSCHEMATC
